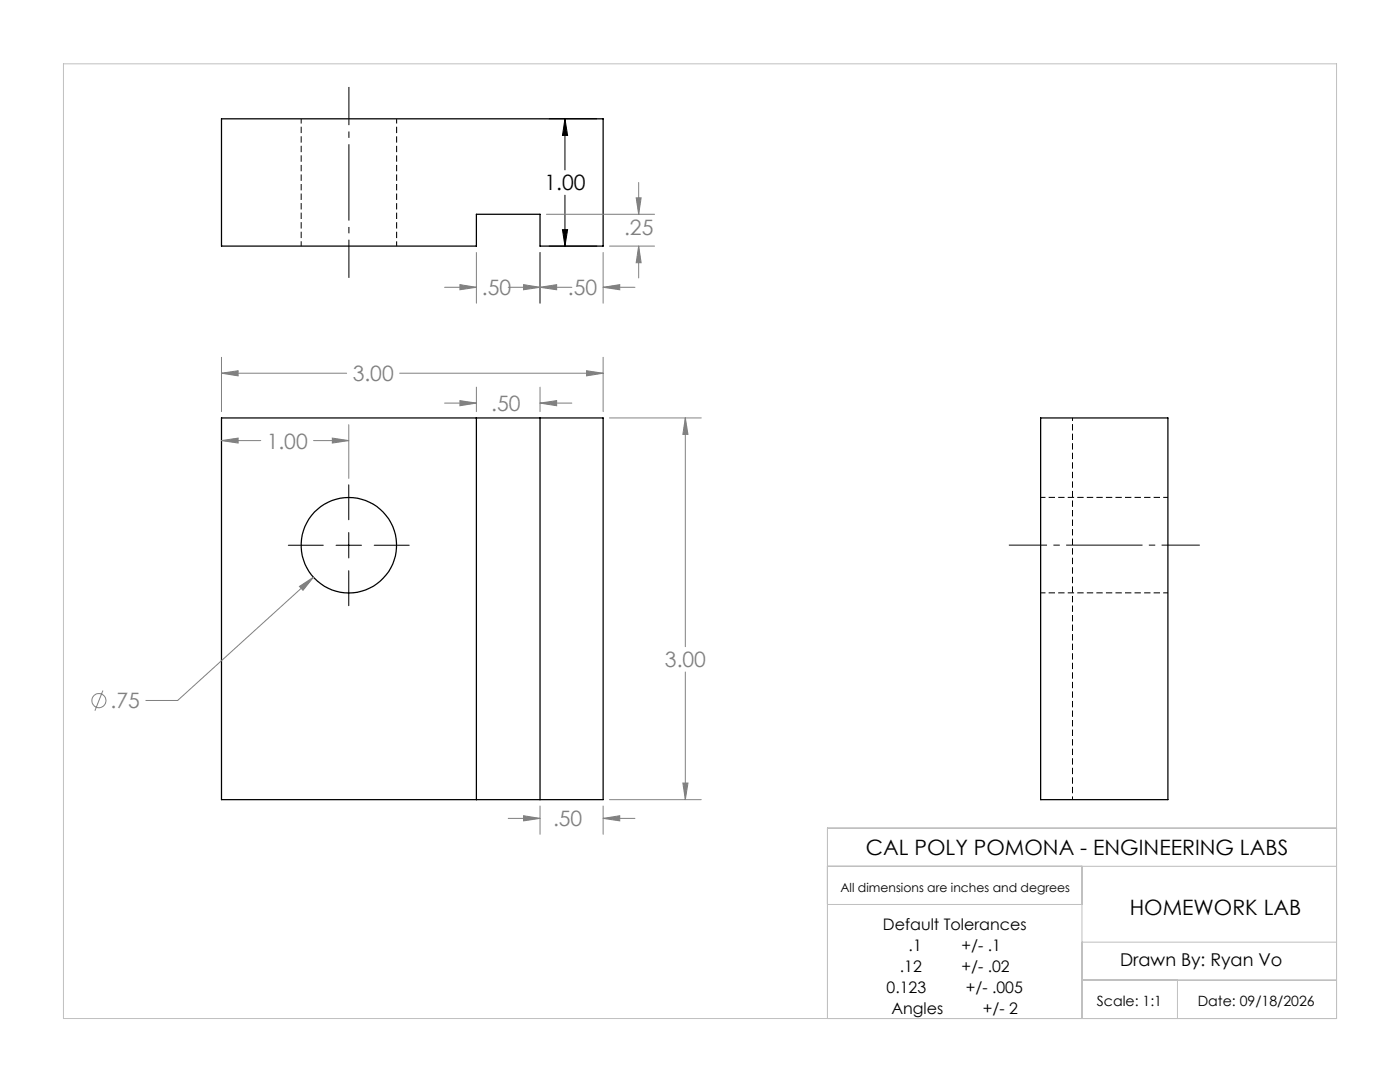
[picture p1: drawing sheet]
<svg xmlns="http://www.w3.org/2000/svg" width="279mm" height="216mm" viewBox="0 0 279 216" stroke-linecap="round" stroke-linejoin="round" font-family="sans-serif">
<g fill="none" stroke="#000" stroke-width=".25">
<path d="M44.2 23.7h76.2v25.4h-12.6v-6.3h-12.7v6.3h-50.9zM44.2 83.4h76.2v76.2h-76.2zM95.1 83.4v76.2M107.8 83.4v76.2M207.7 83.4h25.4v76.2h-25.4z"/>
<circle cx="69.6" cy="108.8" r="9.5"/>
</g>
<path d="M60.1 23.7v25.4M79.2 49.1v-25.4M233.1 99.2h-25.4M207.7 118.3h25.4" fill="none" stroke="#000" stroke-width=".2" stroke-dasharray="1.3 .6" stroke-dashoffset=".3" stroke-linecap="butt"/>
<path d="M214 83.4v76.1" fill="none" stroke="#000" stroke-width=".2" stroke-dasharray="1.3 .6" stroke-dashoffset=".7" stroke-linecap="butt"/>
<g fill="none" stroke="#808080" stroke-width=".2">
<path d="M127 39.5h1l-.5 3.3zM127.5 36.4v6.4M88.7 57.3h6.4M91.8 56.8l3.3 .5-3.3 .5zM95.1 50.4v10.1M101.4 57.3h12.7M104.5 56.8l3.3 .5-3.3 .5zM107.8 57.3l3.3-.5v1zM107.8 50.4v10.1M109 42.8h21.6M120.4 57.3l3.3-.5v1zM120.4 50.4v10.1"/>
<path d="M120.4 57.3h6.3M121.6 49.1h9M127.5 49.1l.5 3.3h-1zM127.5 49.1v6.4M44.2 74.5l3.3-.5v1zM44.2 71.3v10.8M44.2 74.5h25M79.8 74.5h40.6M91.8 79.9l3.3 .5-3.3 .6zM95.1 77.3v4.8M107.8 77.3v4.8M117.1 74l3.3 .5-3.3 .5z"/>
<path d="M120.4 71.3v10.8M44.2 87.9l3.3-.5v1zM44.2 87.9h7.8M62.6 87.9h7M66.3 87.4l3.3 .5-3.3 .5zM69.6 84.7v10.8M88.7 80.4h6.4M107.8 80.4l3.3-.5v1.1zM107.8 80.4h6.3M121.6 83.4h18.3M136.8 83.4l.5 3.3h-1zM136.8 83.4v45.6"/>
<path d="M59.8 117l2.7-1.8-2 2.6zM62.5 115.2l-27 24.6h-6.4M20.5 137.8l-1.6 4M136.8 134.1v25.5M121.6 159.6h18.3M136.3 156.2h1l-.5 3.4zM101.4 163.3h6.4M104.5 162.8l3.3 .5-3.3 .5zM107.8 160.8v5.7M120.4 163.3l3.3-.5v1zM120.4 160.8v5.7M120.4 163.3h6.3"/>
<circle cx="19.7" cy="139.8" r="1.42"/>
</g>
<path d="M109.6 23.7h9.5M112.7 23.7l.6 3.3h-1zM112.7 23.7v10.2M112.7 38.9v10.2M109.6 49.1h9.5M112.3 45.8h1l-.6 3.3zM69.6 96.7v7M57.5 108.8h7M67.1 108.8h5M69.6 106.3v5M69.6 113.9v7M74.7 108.8h7" fill="none" stroke="#000" stroke-width=".2"/>
<path d="M69.6 55.4v-38.1M201.3 108.8h38.1" fill="none" stroke="#000" stroke-width=".2" stroke-dasharray="15.2 1.3 1.3 1.3" stroke-dashoffset="7.6" stroke-linecap="butt"/>
<path d="M12.7 12.7h254v190.5h-254zM165.1 172.9h101.6M215.9 172.9v30.3M266.7 165.2h-101.6v38M165.1 180.5h50.8M215.9 195.6h50.8M215.9 188h50.8M235 195.6v7.6" fill="none" stroke="#c0c0c0" stroke-width=".2"/>
<path d="M112.7 23.7l.6 3.3h-1zM112.3 45.8h1l-.6 3.3z" fill="#000"/>
<path d="M59.8 117l.7 .8 2-2.6zM136.3 156.2h1l-.5 3.4zM136.8 83.4l.5 3.3h-1zM117.1 74l3.3 .5-3.3 .5zM44.2 74.5l3.3-.5v1zM44.2 87.9l3.3-.5v1zM66.3 87.4l3.3 .5-3.3 .5zM91.8 79.9l3.3 .5-3.3 .6zM107.8 80.4l3.3-.5v1.1zM104.5 162.8l3.3 .5-3.3 .5zM120.4 163.3l3.3-.5v1zM120.4 57.3l3.3-.5v1zM104.5 56.8l3.3 .5-3.3 .5zM91.8 56.8l3.3 .5-3.3 .5zM107.8 57.3l3.3-.5v1zM127 39.5h1l-.5 3.3zM127.5 49.1l.5 3.3h-1z" fill="#808080"/>
<g font-size="4.2">
<text x="108.7" y="38">1.00</text>
<text x="172.8" y="170.6">CAL POLY POMONA - ENGINEERING LABS</text>
<text x="225.5" y="182.6">HOMEWORK LAB</text>
</g>
<g font-size="4.2" fill="#808080">
<text x="124.5" y="47">.25</text>
<text x="96.2" y="58.9">.50</text>
<text x="113.4" y="58.9">.50</text>
<text x="70.4" y="76.1">3.00</text>
<text x="98.1" y="82">.50</text>
<text x="53.2" y="89.5">1.00</text>
<text x="132.7" y="133.2">3.00</text>
<text x="22.1" y="141.3">.75</text>
<text x="110.4" y="164.9">.50</text>
</g>
<text font-size="3.5" x="223.5" y="192.8">Drawn By: Ryan Vo</text>
<g font-size="3.2">
<text x="176.2" y="185.6">Default Tolerances</text>
<text x="181.3" y="189.8">.1</text>
<text x="191.9" y="189.8">+/- .1</text>
<text x="179.6" y="194">.12</text>
<text x="191.9" y="194">+/- .02</text>
<text x="176.9" y="198.2">0.123</text>
<text x="177.9" y="202.3">Angles</text>
<text x="192.8" y="198.2">+/- .005</text>
<text x="196.2" y="202.3">+/- 2</text>
</g>
<g font-size="2.8">
<text x="218.9" y="200.7">Scale: 1:1</text>
<text x="239" y="200.7">Date: 09/18/2026</text>
</g>
<text font-size="2.5" x="167.7" y="178">All dimensions are inches and degrees</text>
</svg>
